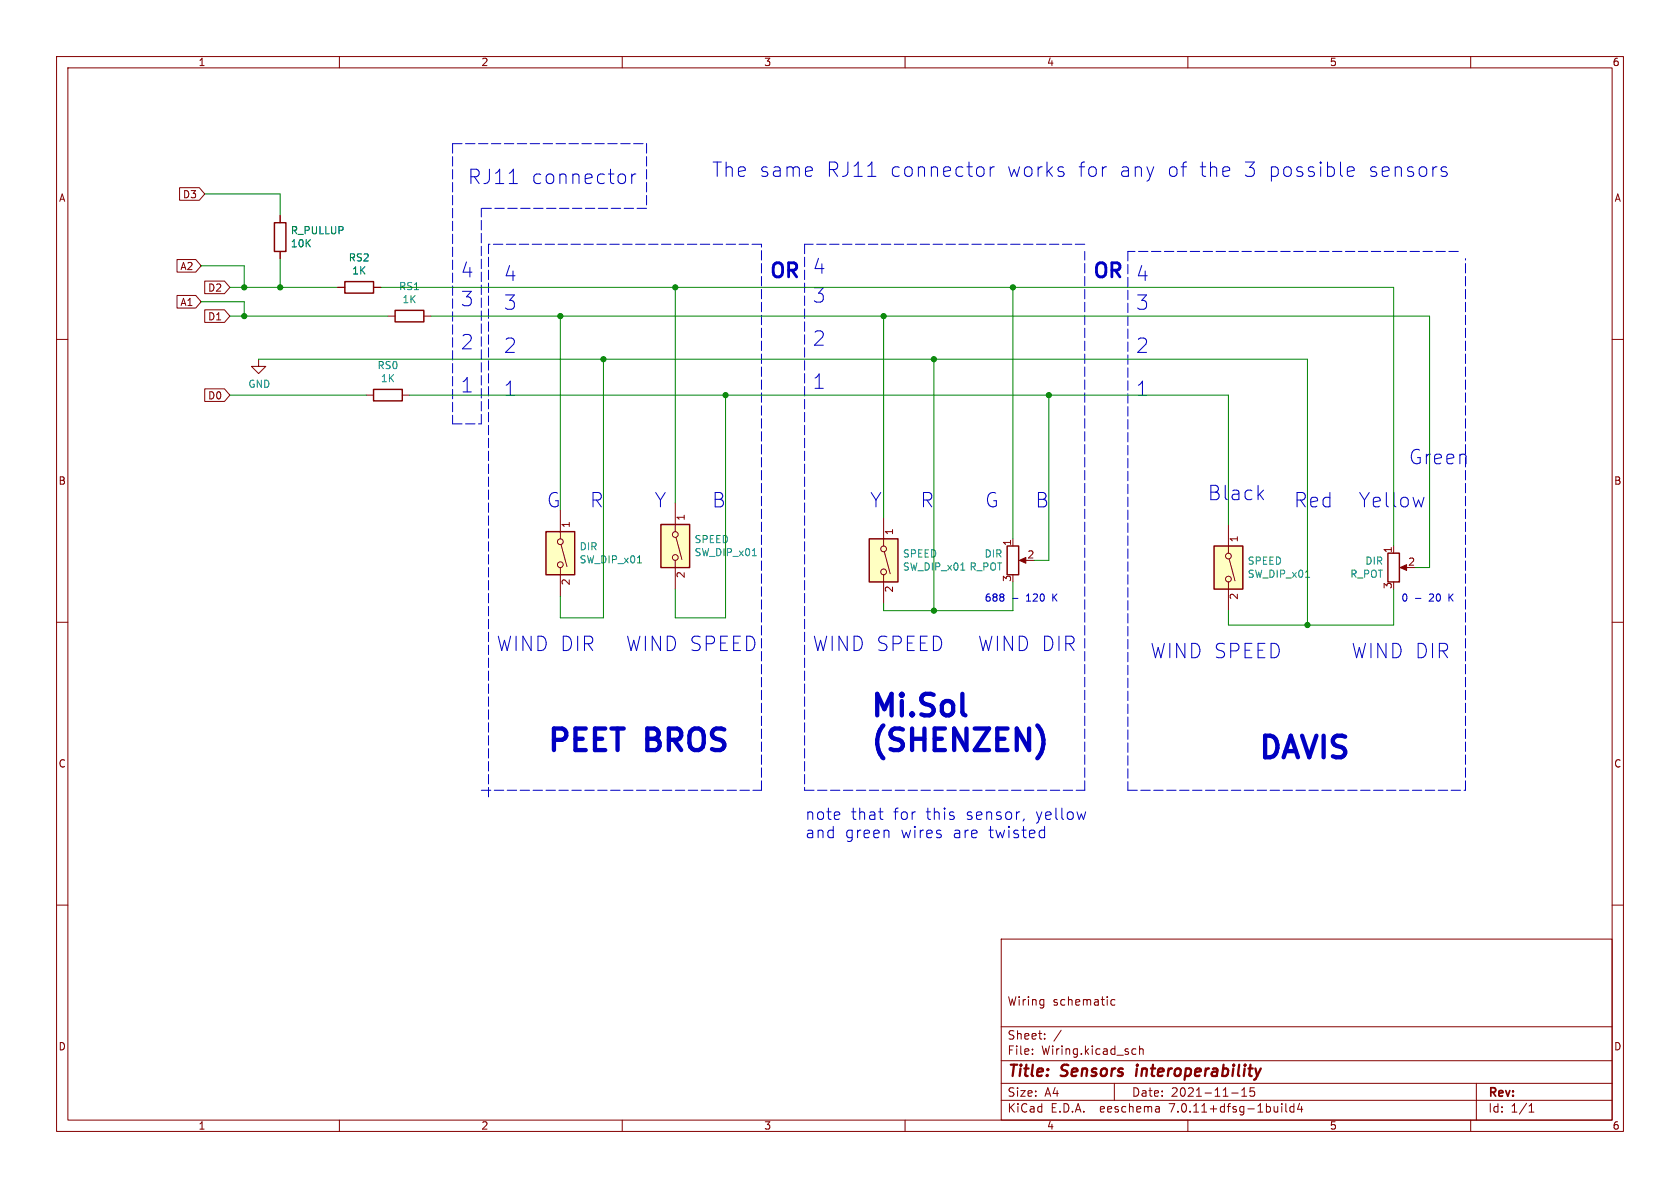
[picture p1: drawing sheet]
<svg xmlns="http://www.w3.org/2000/svg" width="297mm" height="210mm" viewBox="0 0 297 210" stroke-linecap="round" stroke-linejoin="round" font-family="sans-serif">
<g fill="none" stroke="#840000" stroke-width=".18">
<path d="M10 10h277v190h-277zM12 12h273v186h-273zM60 10v2M110 10v2M160 10v2M210 10v2M260 10v2M31.7 33.2h3.5l1 1.1-1 1.1h-3.5zM49.5 38.1v1.3M10 60h2M31.3 45.9h3.3l1 1.1-1 1.1h-3.3zM31.3 52.2h3.3l1 1.1-1 1.2h-3.3z"/>
<path d="M36.2 49.7h3.5l.9 1.1-.9 1.1h-3.5zM36.2 54.8h3.5l.9 1.1-.9 1.1h-3.5zM49.5 44.5v1.2M59.7 50.8h1.3M66 50.8h1.3M68.6 55.9h1.2M74.9 55.9h1.3M285 60h2M36.2 68.7h3.5l.9 1.2-.9 1.1h-3.5zM45.7 63.5v1.3h1.3l-1.3 1.2-1.3-1.2h1.3M64.8 69.9h1.2M71.1 69.9h1.3"/>
<path d="M99.1 90.2v5.1M99.2 96.3l1 3.9M119.4 88.9v5.1M119.4 99.1v5M119.5 95l1 3.9M156.2 91.4v5.1M156.3 97.5l1.1 3.9M179.1 95.3v1.2M180.6 99.1h1M217.2 92.7v5.1M217.3 98.8l1 3.9M246.4 96.5v1.3"/>
<path d="M10 110h2M99.1 100.3v5.1M156.2 101.6v5.1M217.2 102.9v5.1M247.9 100.3h1M285 110h2M10 160h2M285 160h2M177 166h108v32h-108zM197.1 176.8l-.4-.1-.3 .3v.4l.1 .2h.6M60 198v2M110 198v2"/>
<path d="M160 198v2M177 194.5h108M177 191.5h108M177 187.5h108M177 181.5h108M182.5 186.3v.1M182.5 185.5v.1M184.7 183.6v.1M184.7 182.8v.1M187.6 182.1l-1.3 2M197 191.5v3M200.4 185.4l.4 .1"/>
<path d="M200.8 186.3l-.4 .1M201.5 185.5l.2-.1 .3 .1 .1 .9M201.5 184.9v1.5M204.9 195.7l.1 .9M205 196.5l-.2 .1M205 196h-.2M210 198v2M217.7 193.2h1.2M219.5 193.8h.9M219.5 192.7l.5-.4v1.5M221 192.3v.7l.2-.1h.5l.1 .6-.3 .3-.5-.1M226.6 195.1v.1"/>
<path d="M226.6 195.6v1M227.3 195.1v1.3l.2 .2M228.7 195.1v1.5M228.7 195.7l-.4-.1-.3 .3v.4l.2 .2h.5M229.7 195l-.3 1.1h.9M230.1 195.6v1M260 198v2M261 191.5v6.5M270.3 196.6h.9M270.3 195.5l.4-.4v1.5"/>
<circle cx="99.1" cy="95.8" r=".51"/>
<circle cx="99.1" cy="99.8" r=".51"/>
<circle cx="119.4" cy="94.5" r=".51"/>
<circle cx="119.4" cy="98.6" r=".51"/>
<circle cx="156.2" cy="97" r=".51"/>
<circle cx="217.2" cy="98.3" r=".51"/>
<circle cx="156.2" cy="101.1" r=".51"/>
<circle cx="217.2" cy="102.4" r=".51"/>
</g>
<path d="M201 188.9l-.2 1.3" fill="none" stroke="#840000" stroke-width=".4"/>
<g fill="#ffffc2" stroke="#ffffc2" stroke-width=".18">
<path d="M214.6 96.5h5.1v7.6h-5.1z"/>
<path d="M96.5 94h5.1v7.6h-5.1z"/>
<path d="M116.8 92.7h5.1v7.6h-5.1z"/>
<path d="M153.7 95.3h5v7.6h-5z"/>
</g>
<path d="M48.5 39.4h2v5.1h-2zM61 49.8h5v2h-5zM69.8 54.9h5.1v2h-5.1zM66 68.8h5.1v2.1h-5.1zM96.5 94h5.1v7.6h-5.1zM116.8 92.7h5.1v7.6h-5.1zM153.7 95.3h5v7.6h-5zM178.1 96.5h2v5.1h-2zM214.6 96.5h5.1v7.6h-5.1zM245.4 97.8h2v5.1h-2z" fill="none" stroke="#840000" stroke-width=".25"/>
<path d="M112.7 99.5h.7M133 98.2h.7M230.8 102.1h.7" fill="none" stroke="#008484" stroke-width=".18"/>
<g fill="#840000" stroke="#840000" stroke-width=".18">
<path d="M247.5 100.3l1.2-.5v1z"/>
<path d="M180.2 99.1l1.2-.5v1z"/>
</g>
<g fill="none" stroke="#0000c2" stroke-width=".18">
<path d="M90 32.5h1.5M110.5 31l.1 .2v.8l-.1 .2M111.7 30.8v1.7M112.4 30.8a.65 .65 0 0 0-.7 .4M153.4 31.2h1.5M173.7 29.6l.3 .4v.7l-.3 .4M175.1 29.5v1.7M175.8 29.5a.65 .65 0 0 0-.7 .5M188 30.5l.1 .2-.1 .4M195.4 29.5h.2M238.2 30.3l1.2-.2-.1-.5-.7-.1-.4 .4v.9l.1 .3 .3 .1 .7-.1M255.7 29.6l-.6-.1-.3 .4 .1 .3 .8 .3 .2 .2-.2 .4-.2 .1-.7-.1"/>
<path d="M222.7 87.4l.7 .9M223.4 86.6l-1 1M251.7 87.9l-.4 1.7M179 105.8h1M250.2 105.8h1M155.3 143.5h.8M155.7 144.8l.4 .1M181 144.8l-.2 .3M184.1 146.7l.6 .1M184.7 146.1v2M184.7 148l-.6 .1M191.9 143.5l-.4 1.4"/>
</g>
<path d="M184.1 129.3a4.5 4.5 0 0 1 0 3.7" fill="none" stroke="#0000c2" stroke-width=".76"/>
<g fill="none" stroke="#0000c2" stroke-width=".18" stroke-dasharray="1.7 .6">
<path d="M80 25.4h34.3M80 25.4v49.5M114.3 36.8h-29.2M114.3 25.4v11.4M86.4 43.2v97.8M134.6 43.2h-48.2M142.2 43.2v96.5M191.8 43.2h-49.6M199.4 44.5v95.2M257.8 44.5h-58.4M80 74.9h5.1M85.1 74.9v-38.1"/>
<path d="M85.1 139.7h49.5M134.6 139.7v-96.5M142.2 139.7h49.6M191.8 139.7v-95.2M199.4 139.7h59.7M259.1 139.7v-94"/>
</g>
<g fill="none" stroke="#008400" stroke-width=".18">
<path d="M36.2 34.3h13.3v3.8M35.6 53.3h7.6v2.6M35.6 47h7.6v3.8M40.6 55.9h28M40.6 50.8h19.1M49.5 45.7v5.1M67.3 50.8h179.1v45.7M76.2 55.9h176.5v44.4h-2.5M99.1 55.9v34.3M119.4 50.8v38.1M156.2 55.9v35.5M179.1 50.8v44.5"/>
<path d="M40.6 69.9h24.2M45.7 63.5h185.4v47M72.4 69.9h144.8v22.8M106.7 63.5v45.7h-7.6v-3.8M128.3 69.9v39.3h-8.9v-5.1M165.1 63.5v44.5M185.4 69.9v29.2h-2.5M179.1 102.9v5.1h-22.9v-1.3M246.4 104.1v6.4h-29.2v-2.5"/>
</g>
<g fill="#008400" stroke="#008400" stroke-width=".18">
<circle cx="49.5" cy="50.8" r=".46"/>
<circle cx="43.2" cy="50.8" r=".46"/>
<circle cx="43.2" cy="55.9" r=".46"/>
<circle cx="106.7" cy="63.5" r=".46"/>
<circle cx="179.1" cy="50.8" r=".46"/>
<circle cx="185.4" cy="69.9" r=".46"/>
<circle cx="231.1" cy="110.5" r=".46"/>
<circle cx="119.4" cy="50.8" r=".46"/>
<circle cx="99.1" cy="55.9" r=".46"/>
<circle cx="128.3" cy="69.9" r=".46"/>
<circle cx="165.1" cy="63.5" r=".46"/>
<circle cx="156.2" cy="55.9" r=".46"/>
<circle cx="165.1" cy="108" r=".46"/>
</g>
<g font-size="5.3" fill="#0000c2">
<text x="153.7" y="127">Mi.Sol</text>
<text x="96.5" y="133.1">PEET</text>
<text x="114.6" y="133.1">BROS</text>
<text x="153.7" y="133.1">(SHENZEN)</text>
<text x="222.2" y="134.4">DAVIS</text>
</g>
<g font-size="3.5" fill="#0000c2">
<text x="82.5" y="32.8">RJ11</text>
<text x="93.7" y="32.8">connector</text>
<text x="125.7" y="31.5">The same</text>
<text x="145.8" y="31.5">RJ11</text>
<text x="157" y="31.5">connector</text>
<text x="177.7" y="31.5">works</text>
<text x="190.2" y="31.5">for</text>
<text x="197.4" y="31.5">any</text>
<text x="205.8" y="31.5">of</text>
<text x="211.4" y="31.5">the</text>
<text x="219.3" y="31.5">3 possible</text>
<text x="241.2" y="31.5">sensors</text>
<text x="81.3" y="49.3">4</text>
<text x="88.9" y="49.9">4</text>
<text x="135.9" y="49.3">OR</text>
<text x="143.5" y="48.6">4</text>
<text x="143.5" y="53.7">3</text>
<text x="193" y="49.3">OR</text>
<text x="200.7" y="49.9">4</text>
<text x="81.3" y="54.4">3</text>
<text x="88.9" y="55">3</text>
<text x="200.7" y="55">3</text>
<text x="81.3" y="62">2</text>
<text x="88.9" y="62.6">2</text>
<text x="143.5" y="61.3">2</text>
<text x="200.7" y="62.6">2</text>
<text x="81.3" y="69.6">1</text>
<text x="88.9" y="70.2">1</text>
<text x="143.5" y="69">1</text>
<text x="200.7" y="70.2">1</text>
<text x="248.9" y="82.3">Green</text>
<text x="96.5" y="89.9">G</text>
<text x="104.1" y="89.9">R</text>
<text x="115.6" y="89.9">Y</text>
<text x="125.7" y="89.9">B</text>
<text x="153.7" y="89.9">Y</text>
<text x="162.6" y="89.9">R</text>
<text x="174" y="89.9">G</text>
<text x="182.9" y="89.9">B</text>
<text x="213.4" y="88.7">Black</text>
<text x="228.6" y="89.9">Red</text>
<text x="240" y="89.9">Yellow</text>
<text x="87.6" y="115.3">WIND DIR</text>
<text x="110.5" y="115.3">WIND SPEED</text>
<text x="143.5" y="115.3">WIND SPEED</text>
<text x="172.7" y="115.3">WIND DIR</text>
<text x="203.2" y="116.6">WIND SPEED</text>
<text x="238.8" y="116.6">WIND DIR</text>
</g>
<g font-size="2.8" fill="#0000c2">
<text x="142.2" y="145.1">note</text>
<text x="142.2" y="148.3">and</text>
<text x="149.3" y="148.3">green</text>
<text x="150.3" y="145.1">that</text>
<text x="157.8" y="145.1">for</text>
<text x="159.2" y="148.3">wires</text>
<text x="163.6" y="145.1">this</text>
<text x="168.4" y="148.3">are</text>
<text x="170.7" y="145.1">sensor,</text>
<text x="174.8" y="148.3">twisted</text>
<text x="183.1" y="145.1">yellow</text>
</g>
<g font-size="2.8" fill="#840000">
<text x="178" y="190.9">Title:</text>
<text x="187.7" y="190.9">Sensors</text>
<text x="201.7" y="190.9">interoperability</text>
</g>
<g font-size="2.1" fill="#840000">
<text x="178" y="178">Wiring</text>
<text x="186.1" y="178">schematic</text>
<text x="178" y="184">Sheet:</text>
<text x="178" y="186.7">File:</text>
<text x="184.1" y="186.7">Wiring.kicad_sch</text>
<text x="178" y="196.9">KiCad</text>
<text x="178" y="194.1">Size:</text>
<text x="184.7" y="194.1">A4</text>
<text x="185.7" y="196.9">E.D.A.</text>
<text x="194.6" y="196.9">eeschema</text>
<text x="200" y="194.1">Date:</text>
<text x="207" y="196.9">7.0.11+dfsg-1build4</text>
<text x="207" y="194.1">2021-11-15</text>
<text x="263" y="194.3">Rev:</text>
<text x="263" y="196.9">Id:</text>
<text x="267.1" y="196.9">1/1</text>
</g>
<g font-size="1.8" fill="#840000">
<text x="35" y="11.9">1</text>
<text x="85" y="11.9">2</text>
<text x="135" y="11.9">3</text>
<text x="185" y="11.9">4</text>
<text x="235" y="11.9">5</text>
<text x="285" y="11.9">6</text>
<text x="10.3" y="35.9">A</text>
<text x="32.2" y="35.2">D3</text>
<text x="285.3" y="35.9">A</text>
<text x="31.8" y="47.9">A2</text>
<text x="36.7" y="51.8">D2</text>
<text x="31.8" y="54.3">A1</text>
<text x="36.7" y="56.8">D1</text>
<text x="36.7" y="70.8">D0</text>
<text x="10.3" y="85.9">B</text>
<text x="285.3" y="85.9">B</text>
<text x="101" y="93.4" transform="rotate(-90 101 93.4)">1</text>
<text x="121.4" y="92.1" transform="rotate(-90 121.4 92.1)">1</text>
<text x="158.2" y="94.7" transform="rotate(-90 158.2 94.7)">1</text>
<text x="219.2" y="96" transform="rotate(-90 219.2 96)">1</text>
<text x="178.8" y="96.6" transform="rotate(-90 178.8 96.6)">1</text>
<text x="181.5" y="98.8">2</text>
<text x="246.1" y="97.9" transform="rotate(-90 246.1 97.9)">1</text>
<text x="248.8" y="100.1">2</text>
<text x="101" y="103.6" transform="rotate(-90 101 103.6)">2</text>
<text x="121.4" y="102.3" transform="rotate(-90 121.4 102.3)">2</text>
<text x="158.2" y="104.8" transform="rotate(-90 158.2 104.8)">2</text>
<text x="178.8" y="102.9" transform="rotate(-90 178.8 102.9)">3</text>
<text x="219.2" y="106.1" transform="rotate(-90 219.2 106.1)">2</text>
<text x="246.1" y="104.2" transform="rotate(-90 246.1 104.2)">3</text>
<text x="10.3" y="135.9">C</text>
<text x="285.3" y="135.9">C</text>
<text x="10.3" y="185.9">D</text>
<text x="285.3" y="185.9">D</text>
<text x="35" y="199.9">1</text>
<text x="85" y="199.9">2</text>
<text x="135" y="199.9">3</text>
<text x="185" y="199.9">4</text>
<text x="235" y="199.9">5</text>
<text x="285" y="199.9">6</text>
</g>
<g font-size="1.8" fill="#008484">
<text x="51.3" y="41.6">R_PULLUP</text>
<text x="51.3" y="43.9">10K</text>
<text x="61.6" y="46.4">RS2</text>
<text x="62.2" y="48.7">1K</text>
<text x="70.4" y="51.5">RS1</text>
<text x="71" y="53.8">1K</text>
<text x="66.6" y="65.5">RS0</text>
<text x="43.8" y="68.8">GND</text>
<text x="67.2" y="67.8">1K</text>
<text x="102.4" y="97.5">DIR</text>
<text x="102.4" y="99.8">SW_DIP_x01</text>
<text x="122.7" y="96.2">SPEED</text>
<text x="122.7" y="98.5">SW_DIP_x01</text>
<text x="159.5" y="98.8">SPEED</text>
<text x="159.5" y="101.1">SW_DIP_x01 R_POT</text>
<text x="174" y="98.8">DIR</text>
<text x="220.5" y="100">SPEED</text>
<text x="241.3" y="100">DIR</text>
<text x="220.5" y="102.3">SW_DIP_x01</text>
<text x="238.6" y="102.3">R_POT</text>
</g>
<g font-size="1.8" fill="#0000c2">
<text x="174" y="106.4">688</text>
<text x="181.5" y="106.4">120</text>
<text x="186.3" y="106.4">K</text>
<text x="247.6" y="106.4">0</text>
<text x="252.8" y="106.4">20</text>
<text x="256.4" y="106.4">K</text>
</g>
</svg>
